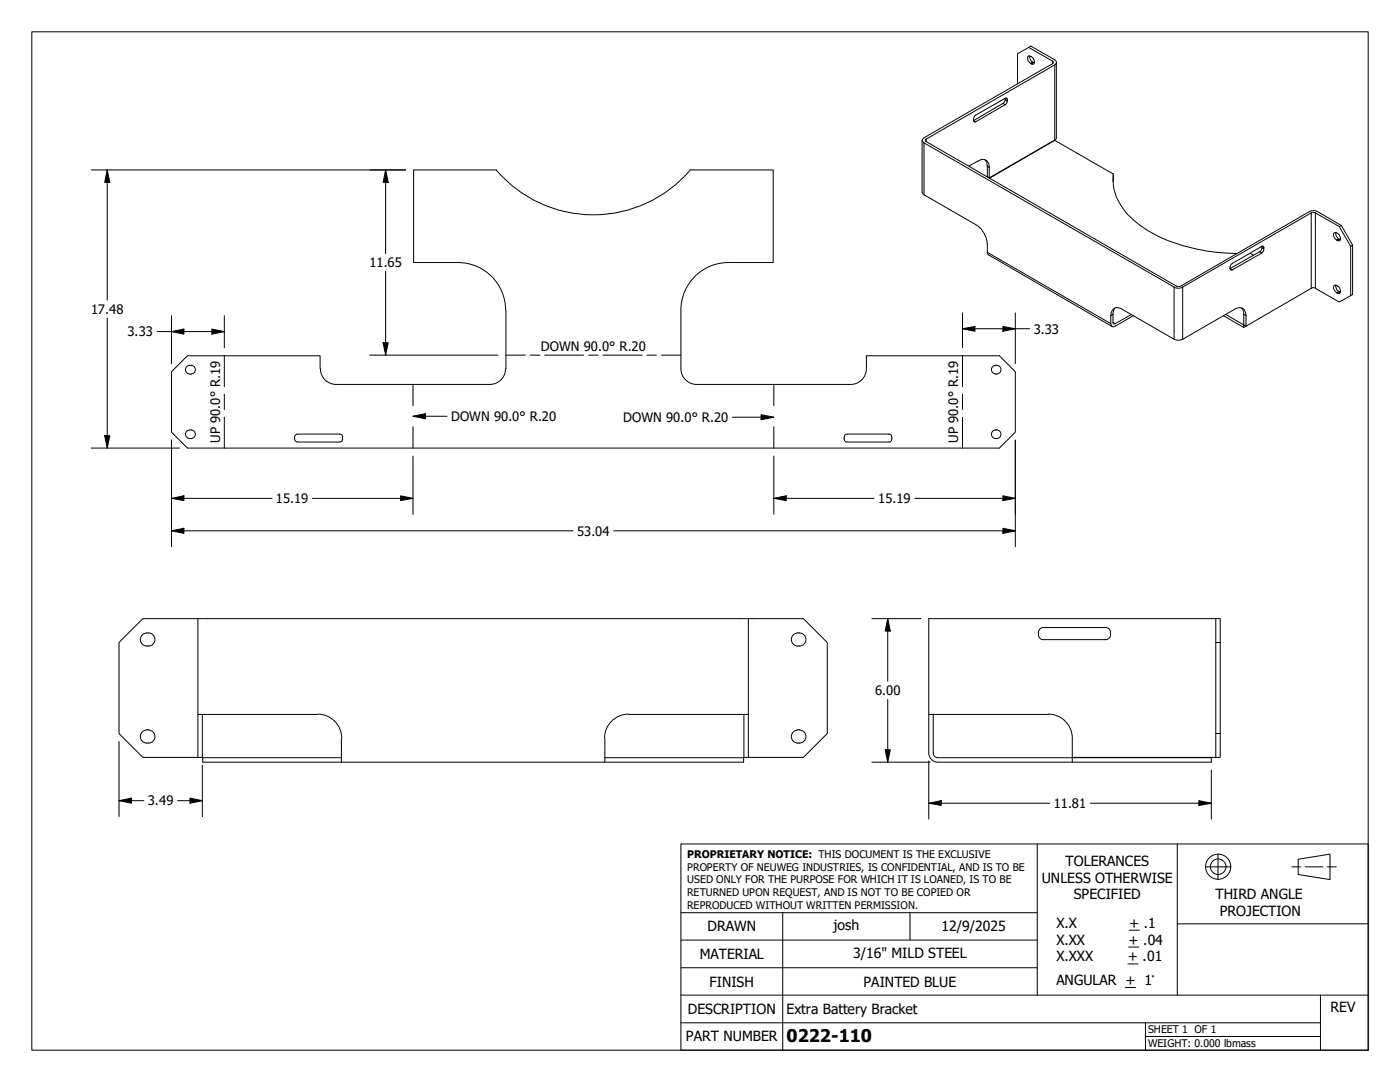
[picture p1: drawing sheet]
<svg xmlns="http://www.w3.org/2000/svg" width="279mm" height="216mm" viewBox="0 0 279 216" stroke-linecap="round" stroke-linejoin="round" font-family="sans-serif">
<!-- layer: Visible (ANSI) -->
<g fill="none" stroke="#000" stroke-width=".2">
<path d="M200.6 19.6v.5l-.3 .5-6 3.5M200.6 19.6h.3a1.1 1.1 0 0 1-.3 1.3l-5.9 3.4-.2 .1-.2-.3M200.6 19.6l-5.9 3.4-.3 .4-.1 .7M203.1 16.7v-6l2.2-1.2 4.9 2.8v.3l-25.8 14.9a.53 .53 0 0 0-.4 .5 .53 .53 0 0 0 .4 .5l49.9 28.8a1.57 1.57 0 0 0 1.7 0l25.8-14.9h.6l4.9 2.8 2.3 3.9v9.9l-2.3 1.3-4.9-2.8-.5-.1-13.2 7.7v-2.1a1.37 1.37 0 0 0-.7-1.5 1.37 1.37 0 0 0-1.6 .2l-10.4 6a2.02 2.02 0 0 1-1.7 0l-10.3-6a1.37 1.37 0 0 0-1.6-.2 1.37 1.37 0 0 0-.7 1.5v1.6a.54 .54 0 0 0 .2 .6 .54 .54 0 0 0 .7-.1l3.6-2.1M205.2 11.2a1.09 1.09 0 0 1 1 .5 1.09 1.09 0 0 1 0 1.1 1.25 1.25 0 0 1-1-1.6zM205.3 9.5l.4-.3 4.8 2.7a.57 .57 0 0 1 .3 .5 .57 .57 0 0 1-.3 .6l-25.8 14.8v.4l50.2 29 .7-.1 25.7-14.9a1.88 1.88 0 0 1 1.7 0l4.7 2.8 2.2 3.9v9.8l-.3 .3M205.5 11.2a1.31 1.31 0 0 0 .9 1.4M210.8 12.4v15.3l-13.4 7.8M184 28v10.4l.1 .2 10.7 6.2a4.9 4.9 0 0 1 2.2 3.9v1.8l.2 .3 24.7 14.4M193.4 33.1l1.8-1a1.36 1.36 0 0 1 1.6-.1 1.36 1.36 0 0 1 .6 1.4v2.1M196.5 31.9l.5 .7v2.6l.4 .3M222.2 34.7l-.1 1.5"/>
<path d="M222.2 34.7a9.9 9.9 0 0 0 3.5 8.7 25.8 25.8 0 0 0 12.4 6.1 41.5 41.5 0 0 0 8.7 1.1M222.2 34.7l-11.7-6.7-13 7.6M91.4 52.4a9.5 9.5 0 0 1 9.5 9.5M91.4 52.4h-8.9v-18.5h16.5a25.4 25.4 0 0 0 38.7 0h16.6v18.5h-8.9M145.4 52.4a9.5 9.5 0 0 0-9.5 9.5M249.4 50.5l.8 .4M251.8 49.1h.2a1.03 1.03 0 0 1-.2 1.4l-6 3.4h-.2l-.1-.3M251.8 49.1l-6 3.5-.3 .5v.5M251.8 49.1v.7l-.3 .4-6 3.4M266.2 46.5a1.01 1.01 0 0 1 1.1 .4 1.01 1.01 0 0 1 0 1.2 1.25 1.25 0 0 1-1.1-1.6zM266.3 57a1.06 1.06 0 0 1 1 .4 1.06 1.06 0 0 1 0 1.1 1.17 1.17 0 0 1-1-1.5zM266.6 46.4a1.31 1.31 0 0 0 .9 1.4"/>
<path d="M266.6 56.9a1.33 1.33 0 0 0 .9 1.5M267.7 45l-.4 .2M269.9 48.9l-.3 .2M37.9 72.9a.86 .86 0 0 0-.9 .9 .86 .86 0 0 0 .9 .8M37.9 72.9h.3M37.9 74.7h.3M38.1 72.9a.86 .86 0 0 1 .9 .9 .86 .86 0 0 1-.9 .8M63.9 73.5v-2.5h-26.5l-3.2 3.2v12l3.2 3.2h162.1l3.1-3.2v-12l-3.1-3.2h-26.6a5.9 5.9 0 0 1-.5 4.3 3.1 3.1 0 0 1-2.6 1.4M63.9 73.6a3.1 3.1 0 0 0 3.2 3.1M67.1 76.7h30.7M100.9 73.6a3.1 3.1 0 0 1-3.1 3.1M101 61.9v11.6"/>
<path d="M135.9 61.9v11.7a3.1 3.1 0 0 0 3.1 3.1h30.7M198.7 72.9a.87 .87 0 0 1 1.1 .7 .87 .87 0 0 1-.9 1M198.7 74.7h.2M198.7 72.9a.86 .86 0 0 0-.8 .9 .86 .86 0 0 0 .8 .8M222.6 61.5l-.3 .3-.2 .7v2l.1 .1 3.6-1.9M244.6 62.7l4.1 2.4-.5 .2-4-2.3M247.8 61.5l.2 .3 .2 .7v2.8M37.9 85.8a.86 .86 0 0 0-.9 .8 .86 .86 0 0 0 .9 .9M37.9 87.5h.3M37.9 85.8h.3M38.1 85.8a.86 .86 0 0 1 .9 .8 .86 .86 0 0 1-.9 .9M58.8 87.2a.72 .72 0 0 0 .6 1h8.4"/>
<path d="M67.8 86.6h-8.4a.6 .6 0 0 0-.6 .6M67.8 86.6a.6 .6 0 0 1 .6 .6M68.3 87.2v.4M68.4 87.6a.6 .6 0 0 1-.6 .6M168.5 87.2a.72 .72 0 0 0 .6 1h8.3M177.4 86.6a.6 .6 0 0 1 .6 .6M177.4 86.6h-8.3a.6 .6 0 0 0-.6 .6M178 87.2a.72 .72 0 0 1-.6 1M198.7 85.8a.88 .88 0 0 1 1.1 .8 .88 .88 0 0 1-1.1 .9M198.7 85.8a.86 .86 0 0 0-.8 .8 .86 .86 0 0 0 .8 .9M28.5 126.6a1.4 1.4 0 0 1 2 .1 1.4 1.4 0 0 1-.1 2 1.4 1.4 0 0 1-2-.2 1.4 1.4 0 0 1 .1-1.9zM39.5 123.4v27.7"/>
<path d="M149.4 123.4v27.7M158.2 126.8a1.43 1.43 0 0 1 1.9-.3 1.43 1.43 0 0 1 .5 1.9 1.43 1.43 0 0 1-1.9 .4 1.43 1.43 0 0 1-.5-2zM207.3 126.7a.92 .92 0 0 0 .9 .9h12.5M220.7 125.2a1.06 1.06 0 0 1 .9 1.5M220.7 125.2h-12.5a1.06 1.06 0 0 0-.9 1.5M221.6 126.7a.92 .92 0 0 1-.9 .9M242.6 123.4v27.7M242.6 128.2h.9M29.3 145.6h.4M29.3 145.7a1.32 1.32 0 0 0-1.3 1.4 1.32 1.32 0 0 0 1.6 1.2 1.3 1.3 0 0 0 1.3-1.3 1.3 1.3 0 0 0-1.3-1.3M39.5 142.6h23.9M40.4 142.6v8.5h-11.9l-4.8-4.7v-18.2l4.8-4.8h131.8l4.8 4.8v18.2l-4.8 4.7h-11.8v-8.5"/>
<path d="M63.4 142.5a4.8 4.8 0 0 1 4.8 4.8M68.1 147.3v4.8h52.6v-4.8M68.1 151.2h-27.7v.9h27.7M120.7 151.2h27.7v.9h-27.7M125.4 142.5a4.8 4.8 0 0 0-4.8 4.8M125.5 142.6h23.9M159.2 145.6h.4M159.2 145.7a1.32 1.32 0 0 0-1.3 1.5 1.32 1.32 0 0 0 1.7 1.1 1.3 1.3 0 0 0 1.2-1.3 1.3 1.3 0 0 0-1.3-1.3M185.4 150.2v-26.8h58.1v27.7h-.9M185.4 142.6h23.8M185.4 150.3a1.81 1.81 0 0 0 1.8 1.8M186.2 150.3a.92 .92 0 0 0 1 .9"/>
<path d="M186.2 142.6v7.6M187.2 151.2h54.5v.9h-54.5M209.2 142.5a4.8 4.8 0 0 1 4.8 4.8M214 147.3v3.8h28.6M214 151.2v.9M242.6 146.4h.9"/>
</g>
<!-- layer: Visible Narrow (ANSI) -->
<g fill="none" stroke="#000" stroke-width=".2">
<path d="M200.6 19.6l.4 .2M200.6 19.9l.4 .3M206.1 12.4l-.4 .2M206.2 12.5l-.3 .3M210.1 12.2v.5M210.5 13v14.9M184.4 28.5v10.4M184.8 27.7v.6M194.3 24.1l.4 .2M197 33.1l.4 .3M200.2 20.6l.4 .3M197 50.4l24.7 14.2"/>
<path d="M234.3 57.3v10.4M236 57.3v10.4M245.5 53.6l.4 .2M251.4 50.2l.4 .3M251.8 49.1l.4 .3M251.8 49.5l.4 .2M261.7 42.5v15M262.5 42.5v15M267.2 47.7l-.4 .2M267.2 58.2l-.4 .2M267.3 47.8l-.3 .2M267.3 58.2l-.3 .3"/>
<path d="M222.1 62.7l-.4 .3M222.1 64.3l.5 .3M248.2 62.7l.5 .3"/>
</g>
<!-- layer: Bend DOWN -->
<path d="M82.4 76.7v4.3M101 70.9h3.8M105.8 70.9h2M108.7 70.9h7.8M117.5 70.9h1.9M120.3 70.9h7.8M129.1 70.9h1.9M132 70.9h3.9M154.4 76.7v4.3M82.4 85.2v4.2M154.4 85.2v4.2" fill="none" stroke="#000" stroke-width=".2"/>
<!-- layer: Bend UP -->
<path d="M44.8 71v6.2M44.8 78.7v3M192.1 71v6.2M192.1 78.7v3M44.8 83.2v6.2M192.1 83.2v6.2" fill="none" stroke="#000" stroke-width=".2"/>
<!-- layer: Border (ANSI) -->
<path d="M6.3 6.3h266.7v203.2h-266.7z" fill="none" stroke="#000" stroke-width=".2"/>
<!-- layer: Title (ANSI) -->
<g fill="none" stroke="#000" stroke-width=".2">
<path d="M135.9 168.4h137.1v41.1h-137.1zM207 168.4v30.2M234.9 168.4v15.9M240.5 173h5.1M243.1 170.4v5.1M257.8 173h1.8M259.1 171.4l6.3-1v5.1l-6.3-1zM260.5 173h3.5M264.9 173h1.8M135.9 198.6h137.1M135.9 193.1h71.1M135.9 187.6h71.1"/>
<path d="M135.9 182.1h71.1M156.2 182.1v27.4M181.6 182.1v5.5M224.6 197h2M225.1 192.3h2M225.2 189h2.1M225.4 185.6h2M263.5 198.6v10.9M273 184.3h-38.1v14.3M135.9 204.1h127.6M228.6 206.8h34.9M228.6 204.1v5.4"/>
<circle cx="243.1" cy="172.9" r="2.51"/>
<circle cx="243.1" cy="172.9" r="1.56"/>
</g>
<!-- layer: Symbol (ANSI) -->
<path d="M82.4 83.1l2.5-.6v1.1zM82.4 83.1h6.8M146.2 83.2h8.2M151.9 82.7l2.5 .5-2.5 .6z" fill="none" stroke="#000" stroke-width=".2"/>
<path d="M82.4 83.1l2.5-.6v1.1zM151.9 82.7l2.5 .5-2.5 .6z" fill="#000"/>
<!-- layer: Dimension (ANSI) -->
<g fill="none" stroke="#000" stroke-width=".2">
<path d="M18.2 33.9h62.8M21.4 33.9l.5 2.5h-1zM21.4 33.9v26M77 33.9l.5 2.5h-1zM77 33.9v16.7M77 54.2v16.7M21.4 63.4v26M31.4 66.2h13.4M34.2 66.2l2.5-.5v1zM34.2 63v9.6M42.3 65.7l2.5 .5-2.5 .5zM44.8 63v6.4"/>
<path d="M73.8 70.9h25.6M76.5 68.4h1l-.5 2.5zM192.1 65.6l2.5-.4v.9zM192.1 65.6h13.4M192.1 62.4v7M200.2 65.2l2.4 .4-2.4 .5zM202.6 62.4v10.2M18.2 89.4h17.6M20.9 86.9h1l-.5 2.5zM34.2 99.4l2.5-.5v1zM34.2 87.8v21.3M34.2 99.4h20.1"/>
<path d="M62.4 99.4h20M79.9 98.9l2.5 .5-2.5 .5zM82.4 91v11.6M154.4 99.4l2.5-.5v1zM154.4 99.4h20M154.4 91v11.6M182.6 99.4h20M200.2 98.9l2.4 .5-2.4 .5zM202.6 87.8v21.3M34.2 105.9l2.5-.5v1zM34.2 105.9h80.2M122.5 105.9h80.1"/>
<path d="M200.2 105.4l2.4 .5-2.4 .5zM174 123.4h9.8M177.2 123.4l.5 2.5h-1zM177.2 123.4v12.6M177.2 139.6v12.5M23.7 159.8l2.5-.5v1zM23.7 159.8h5M23.7 148v14.9M35.4 159.8h5M37.9 159.3l2.5 .5-2.5 .5zM40.4 152.7v10.2M174 152.1h11.6"/>
<path d="M176.7 149.6h1l-.5 2.5zM185.4 151.8v11.6M239.3 159.8l2.4 .5-2.4 .4zM241.7 153.7v9.7M185.4 160.3l2.4-.5v.9zM185.4 160.3h24.1M217.6 160.3h24.1"/>
</g>
<g fill="#000">
<path d="M21.4 33.9l.5 2.5h-1zM77 33.9l.5 2.5h-1zM34.2 66.2l2.5-.5v1zM42.3 65.7l2.5 .5-2.5 .5zM76.5 68.4h1l-.5 2.5zM192.1 65.6l2.5-.4v.9zM200.2 65.2l2.4 .4-2.4 .5zM20.9 86.9h1l-.5 2.5zM34.2 99.4l2.5-.5v1zM79.9 98.9l2.5 .5-2.5 .5zM154.4 99.4l2.5-.5v1zM200.2 98.9l2.4 .5-2.4 .5z"/>
<path d="M34.2 105.9l2.5-.5v1zM200.2 105.4l2.4 .5-2.4 .5zM177.2 123.4l.5 2.5h-1zM23.7 159.8l2.5-.5v1zM176.7 149.6h1l-.5 2.5zM185.4 160.3l2.4-.5v.9zM37.9 159.3l2.5 .5-2.5 .5zM239.3 159.8l2.4 .5-2.4 .4z"/>
</g>
<text font-size="3.5" x="157" y="207.9">0222-110</text>
<g font-size="2.8">
<text x="212.7" y="172.8">TOLERANCES</text>
<text x="207.9" y="176.1">UNLESS OTHERWISE</text>
<text x="214.3" y="179.5">SPECIFIED</text>
<text x="242.6" y="179.4">THIRD ANGLE</text>
<text x="141.2" y="185.9">DRAWN</text>
<text x="166.4" y="185.6">josh</text>
<text x="187.9" y="185.7">12/9/2025</text>
<text x="210.8" y="185.2">X.X</text>
<text x="225.4" y="185.2">+ .1</text>
<text x="243.5" y="182.7">PROJECTION</text>
<text x="139.6" y="191.4">MATERIAL</text>
<text x="170.2" y="191.2">3/16&quot; MILD STEEL</text>
<text x="210.8" y="188.5">X.XX</text>
<text x="210.8" y="191.8">X.XXX</text>
<text x="225.1" y="191.8">+ .01</text>
<text x="225.2" y="188.5">+ .04</text>
<text x="141.6" y="196.8">FINISH</text>
<text x="172.3" y="196.8">PAINTED BLUE</text>
<text x="210.8" y="196.6">ANGULAR + 1°</text>
<text x="137.3" y="202.3">DESCRIPTION</text>
<text x="157" y="202.2">Extra Battery Bracket</text>
<text x="265.6" y="201.9">REV</text>
<text x="136.9" y="207.8">PART NUMBER</text>
</g>
<g font-size="2.6">
<text x="73.7" y="53.3">11.65</text>
<text x="18.2" y="62.6">17.48</text>
<text x="25.5" y="67.1">3.33</text>
<text x="107.9" y="70">DOWN 90.0° R.20</text>
<text x="206.3" y="66.5">3.33</text>
<text x="43.9" y="88.4" transform="rotate(-90 43.9 88.4)">UP 90.0° R.19</text>
<text x="90" y="84">DOWN 90.0° R.20</text>
<text x="124.4" y="84.2">DOWN 90.0° R.20</text>
<text x="191.2" y="88.4" transform="rotate(-90 191.2 88.4)">UP 90.0° R.19</text>
<text x="55.1" y="100.4">15.19</text>
<text x="175.3" y="100.4">15.19</text>
<text x="115.2" y="106.9">53.04</text>
<text x="174.6" y="138.7">6.00</text>
<text x="29.5" y="160.7">3.49</text>
<text x="210.3" y="161.2">11.81</text>
</g>
<g font-size="2.1">
<text x="137.2" y="171.3">PROPRIETARY NOTICE: THIS DOCUMENT IS THE EXCLUSIVE</text>
<text x="137.2" y="173.7">PROPERTY OF NEUWEG INDUSTRIES, IS CONFIDENTIAL, AND IS TO BE</text>
<text x="137.2" y="176.3">USED ONLY FOR THE PURPOSE FOR WHICH IT IS LOANED, IS TO BE</text>
<text x="137.2" y="178.8">RETURNED UPON REQUEST, AND IS NOT TO BE COPIED OR</text>
<text x="137.2" y="181.3">REPRODUCED WITHOUT WRITTEN PERMISSION.</text>
<text x="229.1" y="206.1">SHEET 1 OF 1</text>
<text x="229.1" y="208.9">WEIGHT: 0.000 lbmass</text>
</g>
</svg>
